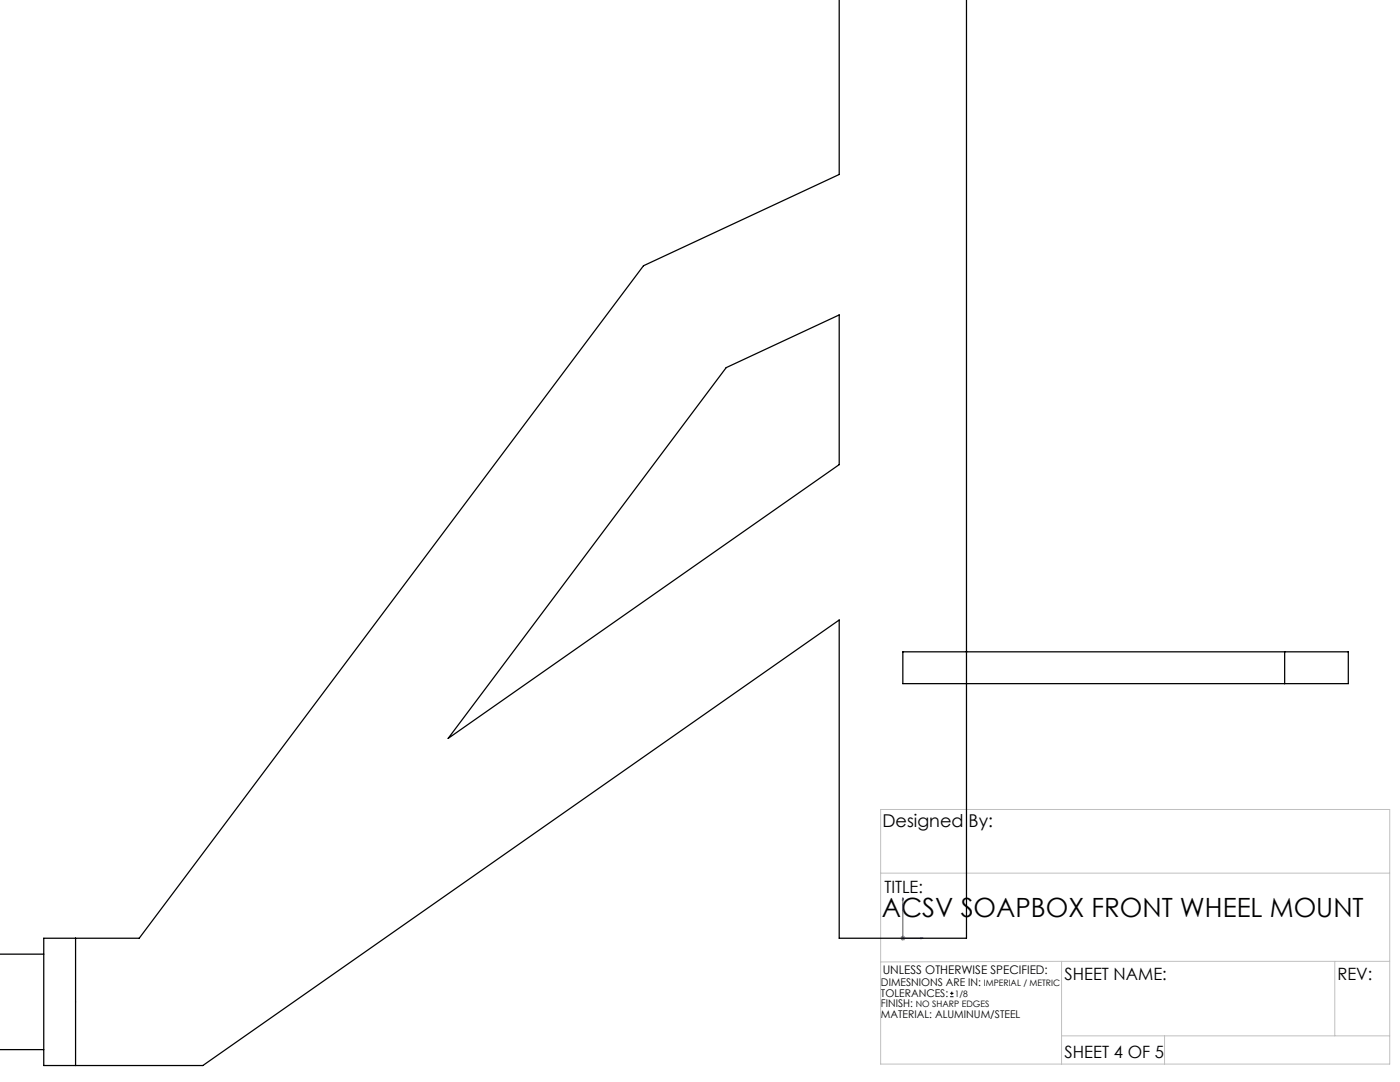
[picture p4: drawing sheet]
<svg xmlns="http://www.w3.org/2000/svg" width="279mm" height="216mm" viewBox="0 0 279 216" stroke-linecap="round" stroke-linejoin="round" font-family="sans-serif">
<path d="M189.6 198.9h.7M189.6 198.2h.7M190 197.9v.6" fill="none" stroke="#000" stroke-width=".2"/>
<path d="M180.2 179.2l.1 .4h-.2zM180.2 179.2v8h4M183.8 187.1l.4 .1-.4 .1z" fill="none" stroke="#00f" stroke-width=".2"/>
<path d="M179.7 187.2h1M179.8 186.9l.7 .7M180.2 186.7v1M180.5 186.9l-.7 .7" fill="none" stroke="#808080" stroke-width=".2"/>
<path d="M175.8 161.5h101.6v50.8h-101.6zM175.8 174.2h101.6M211.9 191.8h65.5M211.9 191.8v20.5M211.9 191.8l-36.1 .1M266.4 191.8v14.9M211.9 206.7h65.5M232.4 206.7v5.6" fill="none" stroke="#c0c0c0" stroke-width=".2"/>
<path d="M183.8 187.1l.4 .1-.4 .1zM180.2 179.2l.1 .4h-.2z" fill="#00f"/>
<path d="M192.9 -.1v187.3h-25.4v-63.5l-127 88.9h-31.8v-25.4h19.1l100.6-134.2 39.1-18.2v-34.8M144.9 73.4l22.6-10.6v29.9l-78.1 54.6zM180.2 130.1h88.9v6.3h-88.9zM256.4 130.1v6.3M-.1 190.4h8.8M15.1 187.2v25.4M0 209.4h8.7" fill="none" stroke="#000" stroke-width=".25"/>
<text font-size="5.3" x="176" y="182.9">ACSV SOAPBOX FRONT WHEEL MOUNT</text>
<text font-size="3.5" x="176.1" y="165">Designed By:</text>
<g font-size="3.4">
<text x="176.5" y="178.1">TITLE:</text>
<text x="212.5" y="195.5">SHEET NAME:</text>
<text x="266.9" y="195.5">REV:</text>
<text x="212.5" y="211.1">SHEET 4 OF 5</text>
</g>
<text font-size="2.4" x="176.2" y="194.4">UNLESS OTHERWISE SPECIFIED:</text>
<g font-size="2.1">
<text x="175.8" y="196.8">DIMESNIONS ARE IN:</text>
<text x="175.8" y="198.9">TOLERANCES:</text>
<text x="175.8" y="201">FINISH:</text>
<text x="175.8" y="203.1">MATERIAL: ALUMINUM/STEEL</text>
</g>
<g font-size="1.8">
<text x="196.3" y="196.8">IMPERIAL / METRIC</text>
<text x="182.8" y="201">NO SHARP EDGES</text>
<text x="190.5" y="198.9">1/8</text>
</g>
</svg>
